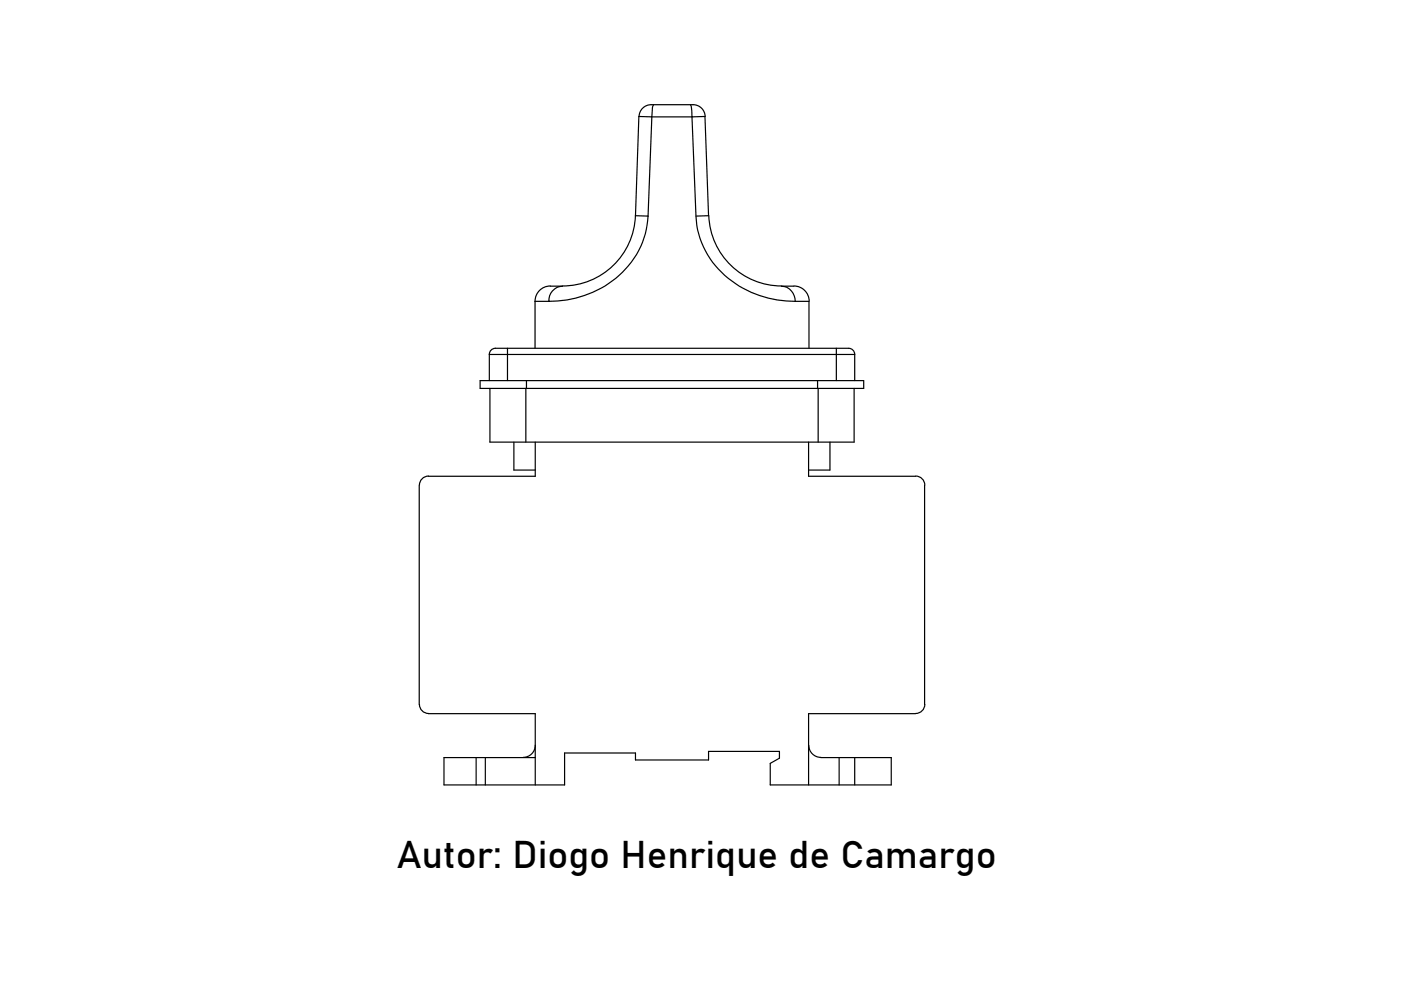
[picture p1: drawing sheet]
<svg xmlns="http://www.w3.org/2000/svg" width="297mm" height="210mm" viewBox="0 0 297 210" stroke-linecap="round" stroke-linejoin="round" font-family="sans-serif">
<!-- layer: 0 -->
<g fill="none" stroke="#000" stroke-width=".25">
<path d="M138 22.2h8.9a2.56 2.56 0 0 1 2.6 2.5M138.1 22.2a2.56 2.56 0 0 0-2.6 2.5M138.6 22.2l-.1 .1a4.4 4.4 0 0 0-.3 2.5l-2.7-.1-.8 21 2.7 .1M146.4 22.2l.2 .6 .1 2 2.8-.1 .7 21-2.6 .1M134.7 45.7a15.5 15.5 0 0 1-15.4 14.9M137.4 45.8a18.8 18.8 0 0 1-11.8 16.2 22.7 22.7 0 0 1-9.2 1.9 3 3 0 0 1 2.8-3.2h-2.5M137.4 45.8l.8-21h8.5l.9 21a18.4 18.4 0 0 0 10 15.3 22.7 22.7 0 0 0 11 2.8M150.3 45.7a15.5 15.5 0 0 0 15.4 14.9M103.7 75.2v5.5M103.7 75.2h77.5M105 73.8h74.9a1.29 1.29 0 0 1 1.3 1.3M105 73.8a1.29 1.29 0 0 0-1.3 1.3"/>
<path d="M107.6 73.8v6.9M113.4 63.9v9.9M113.4 63.9h3M116.7 60.6a3.2 3.2 0 0 0-3.3 3.3M168.3 60.7h-2.6a3.1 3.1 0 0 1 2.9 3.2M168.3 60.6a3.2 3.2 0 0 1 3.3 3.3M168.6 63.9h2.9v9.9M177.3 73.8v6.9M181.2 75.2v5.5M101.8 80.7h81.3v1.7h-81.3zM103.9 82.4v11.3h77.2v-11.3M109 93.7v6h4.5"/>
<path d="M111.5 82.4v11.3M111.6 80.7v1.7M113.5 93.7v7.3h-22.7M171.4 93.7v7.3h22.7M173.3 80.7v1.7M173.5 82.4v11.3M176 93.7v6h-4.6M88.9 102.9v46.5M90.9 100.9a1.93 1.93 0 0 0-2 2M194.1 100.9a1.93 1.93 0 0 1 2 2M196 102.9v46.5M88.9 149.3a1.93 1.93 0 0 0 2 2"/>
<path d="M90.8 151.3h22.7v15.1M113.5 158a2.56 2.56 0 0 1-2.6 2.6M171.5 158a2.56 2.56 0 0 0 2.5 2.6h15v5.8h-25.7v-4.5l2-1.1v-1.5h-15.1v1.8h-15.5v-1.4h-15v6.7h-25.6v-5.8h19.4M194.1 151.3h-22.7v15.1M196.1 149.3a1.93 1.93 0 0 1-2 2M101 160.6v5.8M102.9 160.6v5.8M177.9 160.6v5.8M181.2 160.6v5.8"/>
</g>
<text font-size="8.2" x="84.1" y="184">Autor: Diogo Henrique de Camargo</text>
</svg>
